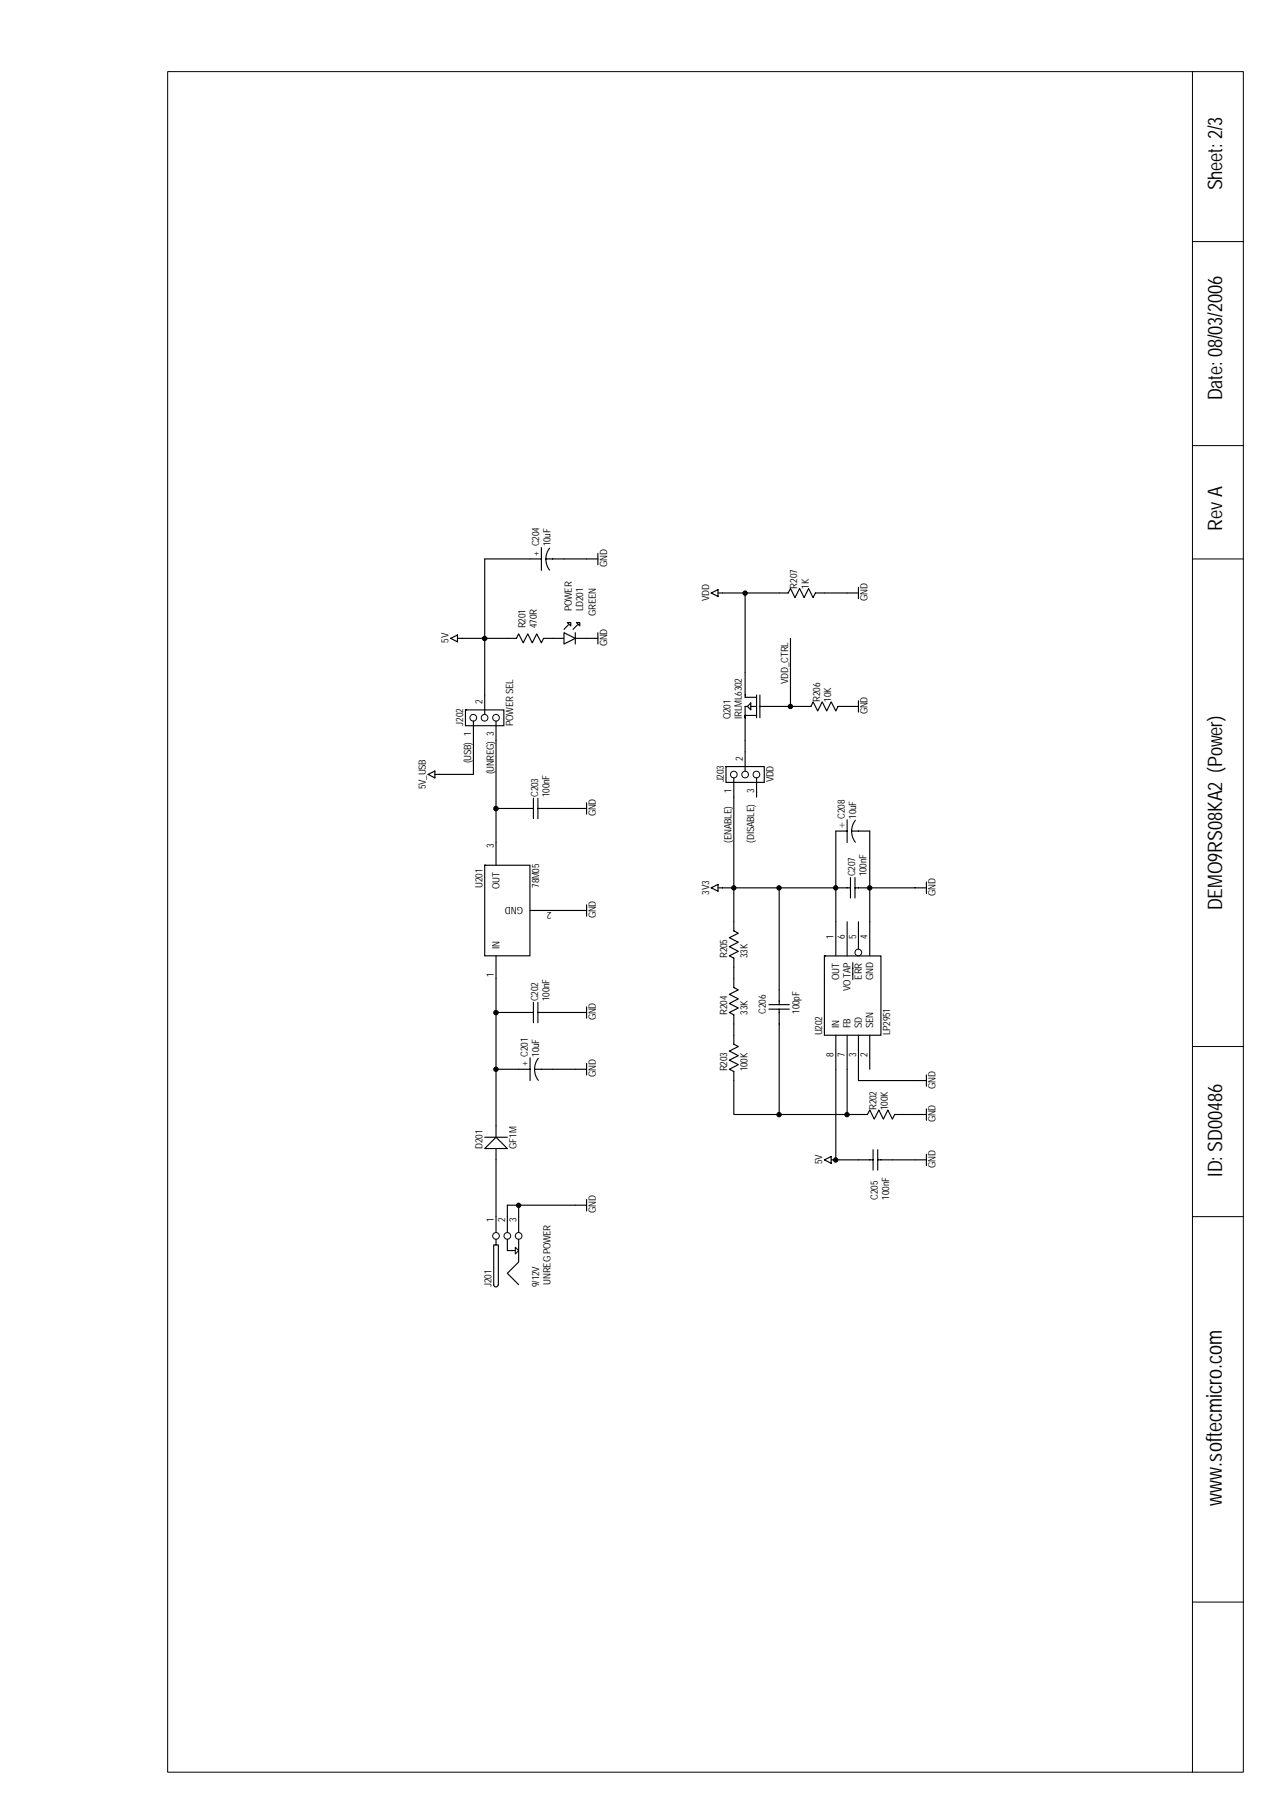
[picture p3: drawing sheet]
<svg xmlns="http://www.w3.org/2000/svg" width="210mm" height="297mm" viewBox="0 0 210 297" stroke-linecap="round" stroke-linejoin="round" font-family="sans-serif">
<g fill="none" stroke="#000" stroke-width=".16">
<path d="M27.6 11.8h177.3v280.2h-177.3z"/>
<circle cx="81.7" cy="203.6" r=".55"/>
<circle cx="83.6" cy="203.6" r=".55"/>
<circle cx="85.4" cy="203.6" r=".55"/>
</g>
<g fill="none" stroke="#000" stroke-width=".19">
<path d="M87.3 92.1h1.9M89.2 90.2v3.8M89.9 92.1h8.6M90.6 90.3a2.97 2.97 0 0 0 0 3.6M98.5 91.2v1.8M85.4 133.2h2.5M87.9 131.5v3.4M88.6 133.2h8M88.6 131.5v3.4M96.6 132.3v1.8M81.7 176.2h5.6M81.7 161.2v24.3"/>
<path d="M85.4 166.8h2.5M87.3 174.3v3.7M87.9 165.1v3.4M88.1 176.2h6.7M88.6 165.1v3.4M88.6 166.8h2.5M88.7 174.4a2.97 2.97 0 0 0 0 3.6M94.8 166.8h1.8M96.6 165.9v1.8M81.3 211.7a.37 .37 0 0 0 .4 .3 .37 .37 0 0 0 .4-.3M81.7 204.2v.9h-.4v6.5M81.7 205.1h.4v6.5"/>
<path d="M81.7 200.4v2.6M83.6 204.2v1.8h1.7M83.6 200.4v2.6M85.4 204.2v3.7l-1.8 1.9 1.8 1.8M85.4 200.4v2.6"/>
</g>
<path d="M84.9 205.5l.5 .5-.5 .6z" fill="#fff" stroke="#000" stroke-width=".16"/>
<path d="M81.7 191.1v9.3M85.4 198.6v1.8M96.6 198.6h-13v1.8M96.6 197.6v1.9" fill="none" stroke="#000" stroke-width=".19"/>
<path d="M79.9 142.5v15h7.4v-15z" fill-rule="evenodd" fill="#fff" stroke="#000" stroke-width=".19"/>
<path d="M79.9 92.1h7.4M81.7 122v20.5M81.7 133.2h3.7M81.7 157.5v3.7M87.3 150h9.3M96.6 149.1v1.8M81.7 166.8h3.7M91.1 166.8h3.7M94.8 176.2h1.8M96.6 175.2v1.9" fill="none" stroke="#000" stroke-width=".19"/>
<path d="M135.8 157.5v13.1h9.3v-13.1z" fill-rule="evenodd" fill="#fff" stroke="#000" stroke-width=".19"/>
<g fill="none" stroke="#000" stroke-width=".19">
<path d="M91.1 105.2h1.8M93.7 102.9l-.8 .8M94.8 105.2h1.8M95.2 102.9l-.8 .8M139.6 135.1v3.7M139.6 136.9h-1.9v20.6M140.3 136.9h3v20.6M140.9 135.1a2.97 2.97 0 0 0 0 3.7M117.2 146.3l1.1-.6v1.1zM118.3 146.3h2.6M128.4 146.3h-7.5v7.1l.7 .3-1.4 .8 1.4 .7-1.4 .8 1.4 .7-1.4 .8 .7 .4v4.8l.7 .4-1.4 .7 1.4 .8-1.4 .7 1.4 .8-1.4 .7 .7 .4v4.8l.7 .4-1.4 .8 1.4 .7-1.4 .8 1.4 .7-1.4 .8 .7 .3v7.1h7.5M139.6 151.9v5.6"/>
<path d="M140.1 146.3h-11.7v19.2M140.1 144.6v3.3M140.5 158.6v2.8M140.9 146.3h11.7M140.9 144.6v3.3M141.4 151.9v4.4M152.6 145.3v1.9M126.7 166.3h3.3M126.7 165.5h3.3M128.4 166.3v17.3h14.5l.4-.7 .7 1.5 .8-1.5 .7 1.5 .8-1.5 .7 1.5 .4-.8h5.2M137.7 170.6v20.5M139.6 170.6v13"/>
<path d="M141.4 170.6v5.6M143.3 170.6v5.6M135.8 191.1l1.1-.6v1.2zM136.9 191.1h6.9M143.8 189.4v3.4M144.6 191.1h8M144.6 189.4v3.4M152.6 182.7v1.9M152.6 190.2v1.8"/>
</g>
<g fill="none" stroke="#000" stroke-width=".16">
<path d="M196.5 11.8v280.2M196.5 39.8h8.4M196.5 73.4h8.4M196.5 92.1h8.4M196.5 172.4h8.4M196.5 200.4h8.4M196.5 263.9h8.4"/>
<circle cx="141.4" cy="156.9" r=".55"/>
</g>
<g fill="#fff" stroke="#000" stroke-width=".19">
<path d="M92.9 104.2l1.9 1-1.9 .9z"/>
<path d="M95 102.6h.5v.5z"/>
<path d="M93.5 102.6h.5v.5z"/>
</g>
<path d="M94.8 104.2v1.9" fill="none" stroke="#000" stroke-width=".19"/>
<path d="M76.7 117v2.6h6.3v-2.6z" fill-rule="evenodd" fill="#fff" stroke="#000" stroke-width=".19"/>
<g fill="none" stroke="#000" stroke-width=".16">
<circle cx="78" cy="118.3" r=".55"/>
<circle cx="79.8" cy="118.3" r=".55"/>
<circle cx="81.7" cy="118.3" r=".55"/>
</g>
<path d="M74.3 105.2l1.1-.6v1.1zM75.4 105.2h9.7l.3-.8 .8 1.5 .8-1.5 .7 1.5 .7-1.5 .8 1.5 .4-.7h1.5M78 118.8v8.8h-6.4M79.9 105.2v12.5M81.7 118.8v3.2M96.6 105.2h1.9M98.5 104.2v1.9M70.5 127.6l1.1-.6v1.2zM81.7 185.5v1.9M81.7 189.2v1.9" fill="none" stroke="#000" stroke-width=".19"/>
<path d="M79.9 189.2l1.8-1.8 1.9 1.8z" fill="#fff" stroke="#000" stroke-width=".19"/>
<path d="M79.9 92.1v13.1M128.4 97.7h1.5l.3-.7 .8 1.5 .7-1.5 .8 1.5 .7-1.5 .8 1.5 .3-.8h1.5M139.6 97.7h1.8M141.4 96.8v1.8M79.9 187.4h3.7" fill="none" stroke="#000" stroke-width=".19"/>
<path d="M119.6 126.3v2.6h6.3v-2.6z" fill-rule="evenodd" fill="#fff" stroke="#000" stroke-width=".19"/>
<g fill="none" stroke="#000" stroke-width=".16">
<circle cx="120.9" cy="127.6" r=".55"/>
<circle cx="122.8" cy="127.6" r=".55"/>
<circle cx="124.6" cy="127.6" r=".55"/>
</g>
<g fill="none" stroke="#000" stroke-width=".19">
<path d="M117.2 97.7l1.1-.6v1.2zM118.3 97.7h4.5M128.4 97.7h-5.6v17.2h1.9M135.8 97.7h3.8M122.8 117.9v9.1M123.1 116.4h-.3v1.8v-.3h1.9M123.7 116.4h1M123.7 115.8v1.1l-.6-.5zM124.7 114.5v3.7M125.2 116.4h5M125.2 114.5v3.7M130.2 105.2v11.2h3.4l.4-.8 .7 1.5 .8-1.5 .7 1.5 .7-1.5 .8 1.5 .4-.7h3.3"/>
<path d="M141.4 115.5v1.8M120.9 128.2v18.1M124.7 128.2v3.1M141.4 176.2v1.8h11.2M152.6 177.1v1.9"/>
</g>
<g fill="#000" stroke="#000" stroke-width=".16">
<circle cx="122.8" cy="97.7" r=".36"/>
<circle cx="79.8" cy="105.2" r=".37"/>
<circle cx="130.2" cy="116.4" r=".37"/>
<circle cx="81.7" cy="133.2" r=".38"/>
<circle cx="120.9" cy="146.3" r=".36"/>
<circle cx="128.4" cy="146.3" r=".36"/>
<circle cx="137.7" cy="146.3" r=".36"/>
<circle cx="143.3" cy="146.3" r=".37"/>
<circle cx="81.7" cy="176.2" r=".37"/>
<circle cx="81.7" cy="166.8" r=".37"/>
<circle cx="85.4" cy="198.6" r=".36"/>
<circle cx="128.4" cy="183.6" r=".36"/>
<circle cx="137.7" cy="191.1" r=".36"/>
<circle cx="139.5" cy="183.6" r=".36"/>
</g>
<text font-size="3.6" x="201.3" y="248.1" transform="rotate(-90 201.3 248.1)">www.softecmicro.com</text>
<g font-size="3.3">
<text x="201.4" y="31.4" transform="rotate(-90 201.4 31.4)">Sheet: 2/3</text>
<text x="201.4" y="65.9" transform="rotate(-90 201.4 65.9)">Date: 08/03/2006</text>
<text x="201.4" y="87.4" transform="rotate(-90 201.4 87.4)">Rev A</text>
<text x="201.4" y="150" transform="rotate(-90 201.4 150)">DEMO9RS08KA2 (Power)</text>
<text x="201.4" y="193.9" transform="rotate(-90 201.4 193.9)">ID: SD00486</text>
</g>
<text font-size="1.7" x="139.2" y="136.4" transform="rotate(-90 139.2 136.4)">+ C208</text>
<g font-size="1.6">
<text x="88.8" y="91.5" transform="rotate(-90 88.8 91.5)">+ C204</text>
<text x="90.7" y="90" transform="rotate(-90 90.7 90)">10uF</text>
<text x="100" y="93.4" transform="rotate(-90 100 93.4)">GND</text>
<text x="94.2" y="100.7" transform="rotate(-90 94.2 100.7)">POWER</text>
<text x="96.1" y="100.7" transform="rotate(-90 96.1 100.7)">LD201</text>
<text x="98.1" y="101.4" transform="rotate(-90 98.1 101.4)">GREEN</text>
<text x="116.8" y="99" transform="rotate(-90 116.8 99)">VDD</text>
<text x="131.4" y="97" transform="rotate(-90 131.4 97)">R207</text>
<text x="133.2" y="97" transform="rotate(-90 133.2 97)">1K</text>
<text x="142.9" y="99" transform="rotate(-90 142.9 99)">GND</text>
<text x="73.9" y="105.9" transform="rotate(-90 73.9 105.9)">5V</text>
<text x="86.6" y="103.5" transform="rotate(-90 86.6 103.5)">R201</text>
<text x="88.5" y="103.5" transform="rotate(-90 88.5 103.5)">470R</text>
<text x="100" y="106.5" transform="rotate(-90 100 106.5)">GND</text>
<text x="129.9" y="112.6" transform="rotate(-90 129.9 112.6)">VDD_CTRL</text>
<text x="76.3" y="119.6" transform="rotate(-90 76.3 119.6)">J202</text>
<text x="79.5" y="116" transform="rotate(-90 79.5 116)">2</text>
<text x="84.5" y="119.6" transform="rotate(-90 84.5 119.6)">POWER SEL</text>
<text x="120.4" y="118.4" transform="rotate(-90 120.4 118.4)">Q201</text>
<text x="122.2" y="118.4" transform="rotate(-90 122.2 118.4)">IRLML6302</text>
<text x="135.1" y="115.6" transform="rotate(-90 135.1 115.6)">R206</text>
<text x="137" y="115.6" transform="rotate(-90 137 115.6)">10K</text>
<text x="142.9" y="117.7" transform="rotate(-90 142.9 117.7)">GND</text>
<text x="77.6" y="125.7" transform="rotate(-90 77.6 125.7)">(USB) 1</text>
<text x="122.4" y="125.3" transform="rotate(-90 122.4 125.3)">2</text>
<text x="70.2" y="130" transform="rotate(-90 70.2 130)">5V_USB</text>
<text x="81.4" y="127.6" transform="rotate(-90 81.4 127.6)">(UNREG) 3</text>
<text x="88.6" y="131.3" transform="rotate(-90 88.6 131.3)">C203</text>
<text x="90.5" y="131.3" transform="rotate(-90 90.5 131.3)">100nF</text>
<text x="119.2" y="128.9" transform="rotate(-90 119.2 128.9)">J203</text>
<text x="120.5" y="130.6" transform="rotate(-90 120.5 130.6)">1</text>
<text x="124.3" y="130.6" transform="rotate(-90 124.3 130.6)">3</text>
<text x="127.4" y="128.9" transform="rotate(-90 127.4 128.9)">VDD</text>
<text x="98.1" y="134.5" transform="rotate(-90 98.1 134.5)">GND</text>
<text x="141.1" y="134.9" transform="rotate(-90 141.1 134.9)">10uF</text>
<text x="81.4" y="139.7" transform="rotate(-90 81.4 139.7)">3</text>
<text x="120.5" y="138.8" transform="rotate(-90 120.5 138.8)">(ENABLE)</text>
<text x="124.3" y="138.8" transform="rotate(-90 124.3 138.8)">(DISABLE)</text>
<text x="79.5" y="146.3" transform="rotate(-90 79.5 146.3)">U201</text>
<text x="82.3" y="146.4" transform="rotate(-90 82.3 146.4)">OUT</text>
<text x="86.2" y="149.4" transform="rotate(-180 86.2 149.4)">GND</text>
<text x="88.8" y="146.3" transform="rotate(-90 88.8 146.3)">78M05</text>
<text x="116.8" y="147.4" transform="rotate(-90 116.8 147.4)">3V3</text>
<text x="140.9" y="144.4" transform="rotate(-90 140.9 144.4)">C207</text>
<text x="142.7" y="144.4" transform="rotate(-90 142.7 144.4)">100nF</text>
<text x="154.1" y="147.6" transform="rotate(-90 154.1 147.6)">GND</text>
<text x="90.9" y="150.3" transform="rotate(-180 90.9 150.3)">2</text>
<text x="98.1" y="151.3" transform="rotate(-90 98.1 151.3)">GND</text>
<text x="137.3" y="154.7" transform="rotate(-90 137.3 154.7)">1</text>
<text x="139.2" y="154.7" transform="rotate(-90 139.2 154.7)">6</text>
<text x="141.1" y="154.7" transform="rotate(-90 141.1 154.7)">5</text>
<text x="142.9" y="154.7" transform="rotate(-90 142.9 154.7)">4</text>
<text x="81.4" y="161" transform="rotate(-90 81.4 161)">1</text>
<text x="82.3" y="156.3" transform="rotate(-90 82.3 156.3)">IN</text>
<text x="119.8" y="157.9" transform="rotate(-90 119.8 157.9)">R205</text>
<text x="123.1" y="157.9" transform="rotate(-90 123.1 157.9)">33K</text>
<text x="138.3" y="161.4" transform="rotate(-90 138.3 161.4)">OUT</text>
<text x="142" y="161.4" transform="rotate(-90 142 161.4)">ERR</text>
<text x="143.9" y="161.4" transform="rotate(-90 143.9 161.4)">GND</text>
<text x="88.6" y="164.9" transform="rotate(-90 88.6 164.9)">C202</text>
<text x="90.5" y="164.9" transform="rotate(-90 90.5 164.9)">100nF</text>
<text x="119.8" y="167.2" transform="rotate(-90 119.8 167.2)">R204</text>
<text x="123.1" y="167.2" transform="rotate(-90 123.1 167.2)">33K</text>
<text x="126.2" y="167" transform="rotate(-90 126.2 167)">C206</text>
<text x="131.7" y="167" transform="rotate(-90 131.7 167)">100pF</text>
<text x="140.1" y="163.3" transform="rotate(-90 140.1 163.3)">VO TAP</text>
<text x="98.1" y="168.1" transform="rotate(-90 98.1 168.1)">GND</text>
<text x="135.5" y="170.6" transform="rotate(-90 135.5 170.6)">U202</text>
<text x="138.3" y="169.4" transform="rotate(-90 138.3 169.4)">IN</text>
<text x="140.1" y="169.4" transform="rotate(-90 140.1 169.4)">FB</text>
<text x="142" y="169.4" transform="rotate(-90 142 169.4)">SD</text>
<text x="143.9" y="169.4" transform="rotate(-90 143.9 169.4)">SEN</text>
<text x="146.7" y="170.6" transform="rotate(-90 146.7 170.6)">LP2951</text>
<text x="87" y="175.6" transform="rotate(-90 87 175.6)">+ C201</text>
<text x="88.8" y="174.1" transform="rotate(-90 88.8 174.1)">10uF</text>
<text x="98.1" y="177.5" transform="rotate(-90 98.1 177.5)">GND</text>
<text x="119.8" y="176.5" transform="rotate(-90 119.8 176.5)">R203</text>
<text x="123.1" y="176.5" transform="rotate(-90 123.1 176.5)">100K</text>
<text x="137.3" y="174.1" transform="rotate(-90 137.3 174.1)">8</text>
<text x="139.2" y="174.1" transform="rotate(-90 139.2 174.1)">7</text>
<text x="141.1" y="174.1" transform="rotate(-90 141.1 174.1)">3</text>
<text x="142.9" y="174.1" transform="rotate(-90 142.9 174.1)">2</text>
<text x="154.1" y="179.3" transform="rotate(-90 154.1 179.3)">GND</text>
<text x="144.4" y="182.9" transform="rotate(-90 144.4 182.9)">R202</text>
<text x="146.3" y="182.9" transform="rotate(-90 146.3 182.9)">100K</text>
<text x="154.1" y="184.9" transform="rotate(-90 154.1 184.9)">GND</text>
<text x="79.5" y="189.2" transform="rotate(-90 79.5 189.2)">D201</text>
<text x="85.1" y="189.2" transform="rotate(-90 85.1 189.2)">GF1M</text>
<text x="135.5" y="191.8" transform="rotate(-90 135.5 191.8)">5V</text>
<text x="144.6" y="197.6" transform="rotate(-90 144.6 197.6)">C205</text>
<text x="146.5" y="197.6" transform="rotate(-90 146.5 197.6)">100nF</text>
<text x="154.1" y="192.4" transform="rotate(-90 154.1 192.4)">GND</text>
<text x="81.4" y="201.4" transform="rotate(-90 81.4 201.4)">1</text>
<text x="83.2" y="201.4" transform="rotate(-90 83.2 201.4)">2</text>
<text x="85.1" y="201.4" transform="rotate(-90 85.1 201.4)">3</text>
<text x="98.1" y="199.9" transform="rotate(-90 98.1 199.9)">GND</text>
<text x="81" y="212" transform="rotate(-90 81 212)">J201</text>
<text x="88.8" y="212" transform="rotate(-90 88.8 212)">9/12V</text>
<text x="90.7" y="211.6" transform="rotate(-90 90.7 211.6)">UNREG POWER</text>
</g>
</svg>
